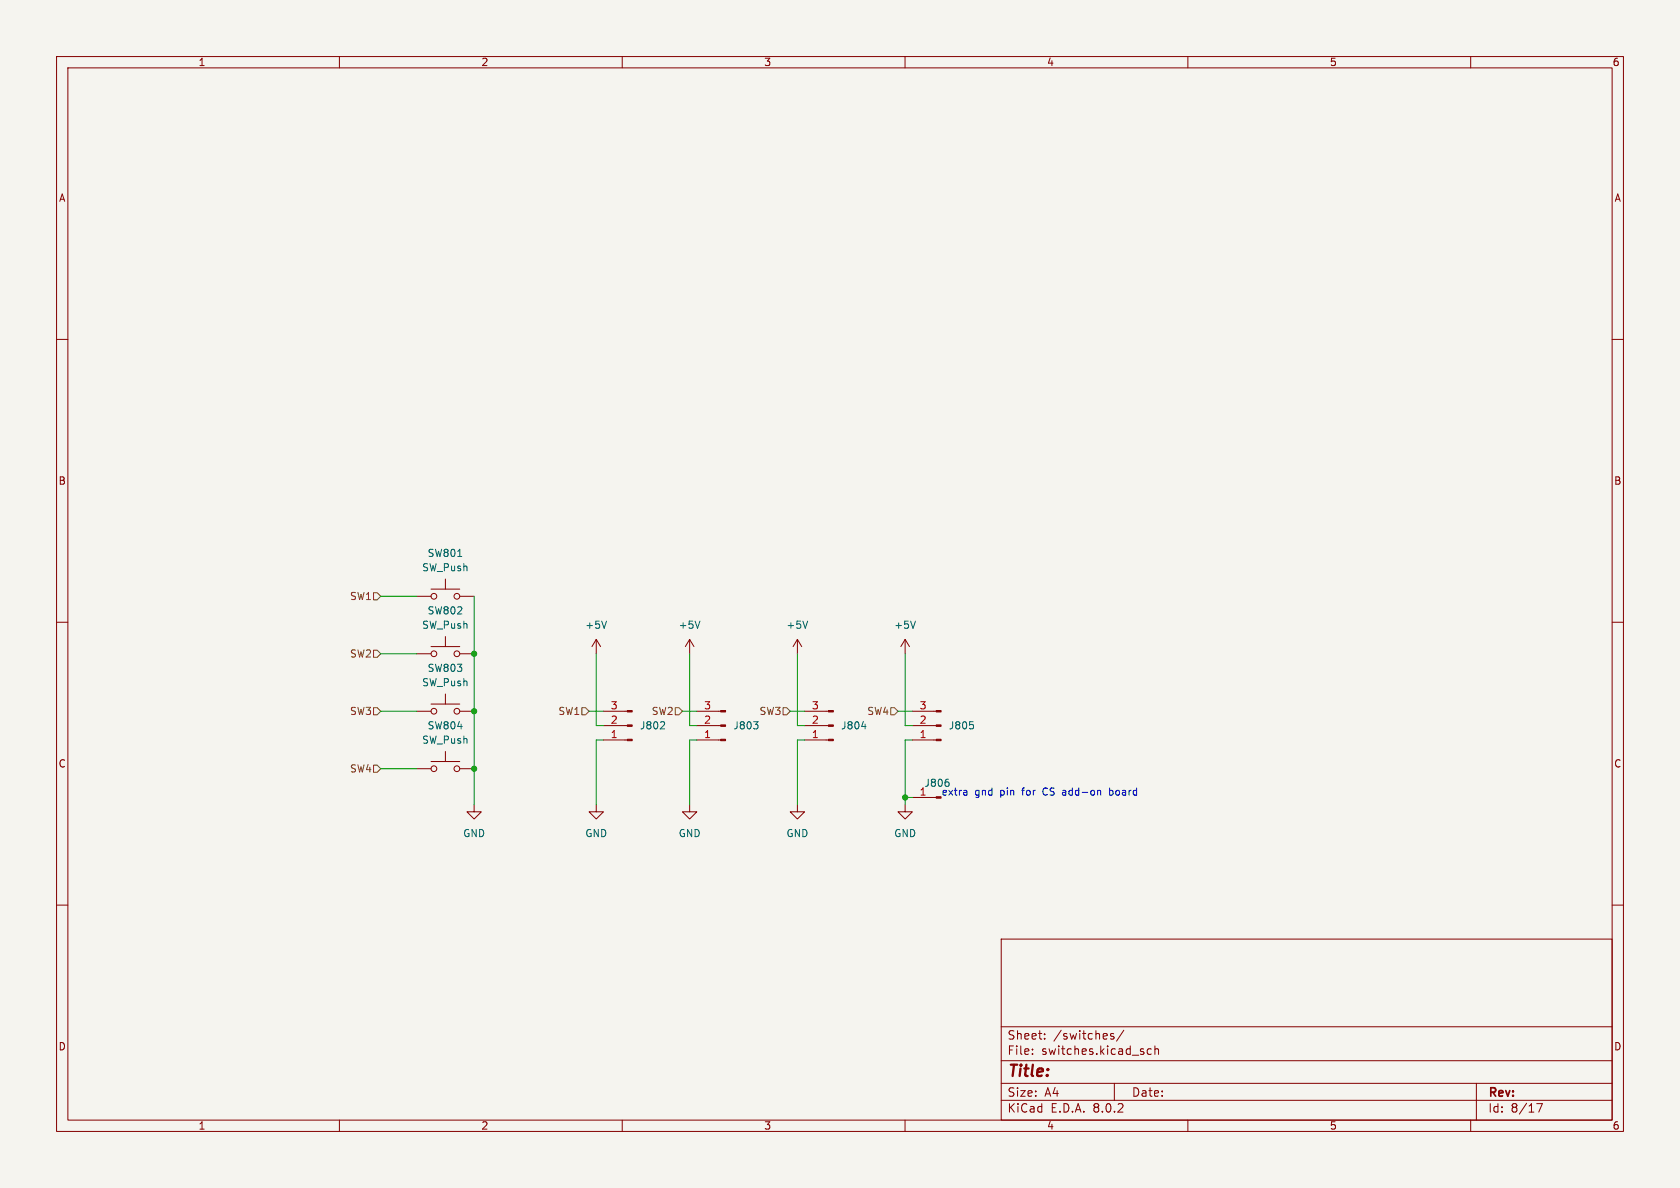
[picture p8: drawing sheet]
<svg xmlns="http://www.w3.org/2000/svg" width="297mm" height="210mm" viewBox="0 0 297 210" stroke-linecap="round" stroke-linejoin="round" font-family="sans-serif">
<path d="M0 0h297v210h-297z" fill="#f5f4ef" stroke="#f5f4ef" stroke-width=".18"/>
<g fill="none" stroke="#840000" stroke-width=".18">
<path d="M10 10h277v190h-277zM12 12h273v186h-273zM60 10v2M110 10v2M160 10v2M210 10v2M260 10v2M10 60h2M285 60h2M10 110h2M73.7 105.4h2.5M73.7 115.6h2.5"/>
<path d="M76.2 104.1h5.1M76.2 114.3h5.1M78.7 102.4v1.7M78.7 112.5v1.8M81.3 105.4h2.5M81.3 115.6h2.5M105.4 113l-.8 1.3M105.4 113v2.6M105.4 113l.8 1.3M121.9 113l-.7 1.3M121.9 113v2.6M121.9 113l.8 1.3"/>
<path d="M141 113l-.8 1.3M141 113v2.6M141 113l.7 1.3M160 113l-.7 1.3M160 113v2.6M160 113l.8 1.3M285 110h2M73.7 135.9h2.5M73.7 125.7h2.5M76.2 134.6h5.1M76.2 124.5h5.1M78.7 122.7v1.8"/>
<path d="M78.7 132.8v1.8M81.3 135.9h2.5M81.3 125.7h2.5M106.7 125.7h4.2M106.7 128.3h4.2M106.7 130.8h4.2M123.2 125.7h4.2M123.2 128.3h4.2M123.2 130.8h4.2M142.2 125.7h4.3M142.2 128.3h4.3M142.2 130.8h4.3"/>
<path d="M161.3 125.7h4.2M161.3 128.3h4.2M161.3 130.8h4.2M10 160h2M83.8 142.2v1.3h1.3l-1.3 1.3-1.3-1.3h1.3M105.4 142.2v1.3h1.3l-1.3 1.3-1.3-1.3h1.3M121.9 142.2v1.3h1.3l-1.3 1.3-1.3-1.3h1.3M141 142.2v1.3h1.2l-1.2 1.3-1.3-1.3h1.3M160 142.2v1.3h1.3l-1.3 1.3-1.3-1.3h1.3M161.3 141h4.2M285 160h2M177 166h108v32h-108z"/>
<path d="M60 198v2M110 198v2M160 198v2M177 194.5h108M177 191.5h108M177 187.5h108M177 181.5h108M182.5 186.3v.1M182.5 185.5v.1M184.7 183.6v.1M184.7 182.8v.1M196.9 182.8l-.4-.1-.2 .2 .1 .2 .5 .2v.3h-.6"/>
<path d="M197 191.5v3M198.7 182.1l-1.3 2M203.5 185.5l-.4-.1-.3 .3v.4l.2 .2h.5M204.2 185.5l.2-.1 .3 .1 .1 .9M204.2 184.9v1.5M210 198v2M260 198v2M261 191.5v6.5M271.7 195.1h1l-.7 1.5"/>
<circle cx="76.7" cy="105.4" r=".51"/>
<circle cx="76.7" cy="115.6" r=".51"/>
<circle cx="80.8" cy="115.6" r=".51"/>
<circle cx="80.8" cy="105.4" r=".51"/>
<circle cx="76.7" cy="125.7" r=".51"/>
<circle cx="76.7" cy="135.9" r=".51"/>
<circle cx="80.8" cy="125.7" r=".51"/>
<circle cx="80.8" cy="135.9" r=".51"/>
</g>
<path d="M80.9 98.4h.7M107.2 109.8l-.4 1.3M123.7 109.8l-.4 1.3M142.8 109.8l-.4 1.3M161.8 109.8l-.4 1.3M117.4 127.6l.1 .2-.1 .3-.7 .7h.8M133.2 127.6h.8l-.4 .5M133.9 128.1l.1 .2-.1 .5M152.3 128.4h.8M167.7 138.3l.1 .2-.1 .4M171.4 127.6h.6M172 128.1l.1 .2-.1 .5" fill="none" stroke="#006464" stroke-width=".18"/>
<g fill="#840000" stroke="#840000" stroke-width=".18">
<path d="M110.9 125.6h.9v.3h-.9z"/>
<path d="M110.9 128.1h.9v.3h-.9z"/>
<path d="M110.9 130.7h.9v.2h-.9z"/>
<path d="M165.5 125.6h.9v.3h-.9z"/>
<path d="M165.5 128.1h.9v.3h-.9z"/>
<path d="M165.5 130.7h.9v.2h-.9z"/>
<path d="M165.5 140.8h.9v.3h-.9z"/>
<path d="M127.4 125.6h.9v.3h-.9z"/>
<path d="M127.4 128.1h.9v.3h-.9z"/>
<path d="M127.4 130.7h.9v.2h-.9z"/>
<path d="M146.5 125.6h.8v.3h-.8z"/>
<path d="M146.5 128.1h.8v.3h-.8z"/>
<path d="M146.5 130.7h.8v.2h-.8z"/>
</g>
<path d="M66 104.8h.7l.6 .6-.6 .6h-.7zM66 114.9h.7l.6 .7-.6 .6h-.7zM66 135.3h.7l.6 .6-.6 .6h-.7zM66 125.1h.7l.6 .6-.6 .7h-.7zM102.9 125.1h.6l.6 .6-.6 .7h-.6zM119.4 125.1h.6l.6 .6-.6 .7h-.6zM138.4 125.1h.7l.6 .6-.6 .7h-.7zM157.5 125.1h.6l.6 .6-.6 .7h-.6z" fill="none" stroke="#725600" stroke-width=".18"/>
<path d="M170.8 139.7l.1 .2v.7M194.4 139.7l.2 .2v.7M196.2 139.3v1.3M196.5 139.7l-.3 .1M170.9 140.5l-.1 .1M170.9 140l-.1 .1M196.2 140.5l.3 .1" fill="none" stroke="#0000c2" stroke-width=".18"/>
<g fill="none" stroke="#009600" stroke-width=".18">
<path d="M67.3 115.6h6.4M67.3 105.4h6.4M83.8 105.4v36.8M105.4 115.6v12.7h1.3M121.9 115.6v12.7h1.3M141 115.6v12.7h1.2M160 115.6v12.7h1.3M67.3 135.9h6.4M67.3 125.7h6.4M104.1 125.7h2.6M106.7 130.8h-1.3v11.4M120.6 125.7h2.6"/>
<path d="M123.2 130.8h-1.3v11.4M139.7 125.7h2.5M142.2 130.8h-1.2v11.4M158.7 125.7h2.6M161.3 130.8h-1.3v11.4M160 141h1.3"/>
</g>
<g fill="#009600" stroke="#009600" stroke-width=".18">
<circle cx="83.8" cy="115.6" r=".46"/>
<circle cx="83.8" cy="125.7" r=".46"/>
<circle cx="83.8" cy="135.9" r=".46"/>
<circle cx="160" cy="141" r=".46"/>
</g>
<text font-size="2.8" fill="#840000" x="178" y="190.9">Title:</text>
<g font-size="2.1" fill="#840000">
<text x="178" y="184">Sheet:</text>
<text x="186.2" y="184">/switches/</text>
<text x="178" y="186.7">File:</text>
<text x="184.1" y="186.7">switches.kicad_sch</text>
<text x="178" y="196.9">KiCad</text>
<text x="178" y="194.1">Size:</text>
<text x="184.7" y="194.1">A4</text>
<text x="185.7" y="196.9">E.D.A.</text>
<text x="193.3" y="196.9">8.0.2</text>
<text x="200" y="194.1">Date:</text>
<text x="263" y="194.3">Rev:</text>
<text x="263" y="196.9">Id:</text>
<text x="267.1" y="196.9">8/17</text>
</g>
<g font-size="1.8" fill="#840000">
<text x="35" y="11.9">1</text>
<text x="85" y="11.9">2</text>
<text x="135" y="11.9">3</text>
<text x="185" y="11.9">4</text>
<text x="235" y="11.9">5</text>
<text x="285" y="11.9">6</text>
<text x="10.3" y="35.9">A</text>
<text x="285.3" y="35.9">A</text>
<text x="10.3" y="85.9">B</text>
<text x="285.3" y="85.9">B</text>
<text x="10.3" y="135.9">C</text>
<text x="285.3" y="135.9">C</text>
<text x="10.3" y="185.9">D</text>
<text x="285.3" y="185.9">D</text>
<text x="35" y="199.9">1</text>
<text x="85" y="199.9">2</text>
<text x="135" y="199.9">3</text>
<text x="185" y="199.9">4</text>
<text x="235" y="199.9">5</text>
<text x="285" y="199.9">6</text>
</g>
<g font-size="1.8" fill="#006464">
<text x="74.5" y="101.2">SW_Push</text>
<text x="75.5" y="98.7">SW801</text>
<text x="74.5" y="111.4">SW_Push</text>
<text x="75.5" y="108.8">SW802</text>
<text x="103.4" y="111.4">+5V</text>
<text x="119.9" y="111.4">+5V</text>
<text x="138.9" y="111.4">+5V</text>
<text x="158" y="111.4">+5V</text>
<text x="75.5" y="119">SW803</text>
<text x="74.5" y="121.5">SW_Push</text>
<text x="74.5" y="131.7">SW_Push</text>
<text x="75.5" y="129.1">SW804</text>
<text x="113" y="129.1">J802</text>
<text x="129.5" y="129.1">J803</text>
<text x="148.6" y="129.1">J804</text>
<text x="167.6" y="129.1">J805</text>
<text x="162.5" y="140.7">1</text>
<text x="163.3" y="139.3">J806</text>
<text x="81.8" y="148.2">GND</text>
<text x="103.4" y="148.2">GND</text>
<text x="119.9" y="148.2">GND</text>
<text x="138.9" y="148.2">GND</text>
<text x="158" y="148.2">GND</text>
</g>
<g font-size="1.8" fill="#725600">
<text x="61.8" y="106.3">SW1</text>
<text x="61.8" y="116.4">SW2</text>
<text x="61.8" y="126.6">SW3</text>
<text x="98.6" y="126.6">SW1</text>
<text x="115.1" y="126.6">SW2</text>
<text x="134.2" y="126.6">SW3</text>
<text x="153.2" y="126.6">SW4</text>
<text x="61.8" y="136.8">SW4</text>
</g>
<g font-size="1.8" fill="#a90000">
<text x="107.9" y="125.5">3</text>
<text x="124.4" y="125.5">3</text>
<text x="143.4" y="125.5">3</text>
<text x="162.5" y="125.5">3</text>
<text x="107.9" y="130.6">1</text>
<text x="107.9" y="128">2</text>
<text x="124.4" y="130.6">1</text>
<text x="124.4" y="128">2</text>
<text x="143.4" y="130.6">1</text>
<text x="143.4" y="128">2</text>
<text x="162.5" y="130.6">1</text>
<text x="162.5" y="128">2</text>
</g>
<g font-size="1.8" fill="#0000c2">
<text x="166.4" y="140.7">extra</text>
<text x="172.3" y="140.7">gnd</text>
<text x="176.9" y="140.7">pin</text>
<text x="181" y="140.7">for</text>
<text x="184.8" y="140.7">CS add-on</text>
<text x="197" y="140.7">board</text>
</g>
</svg>
